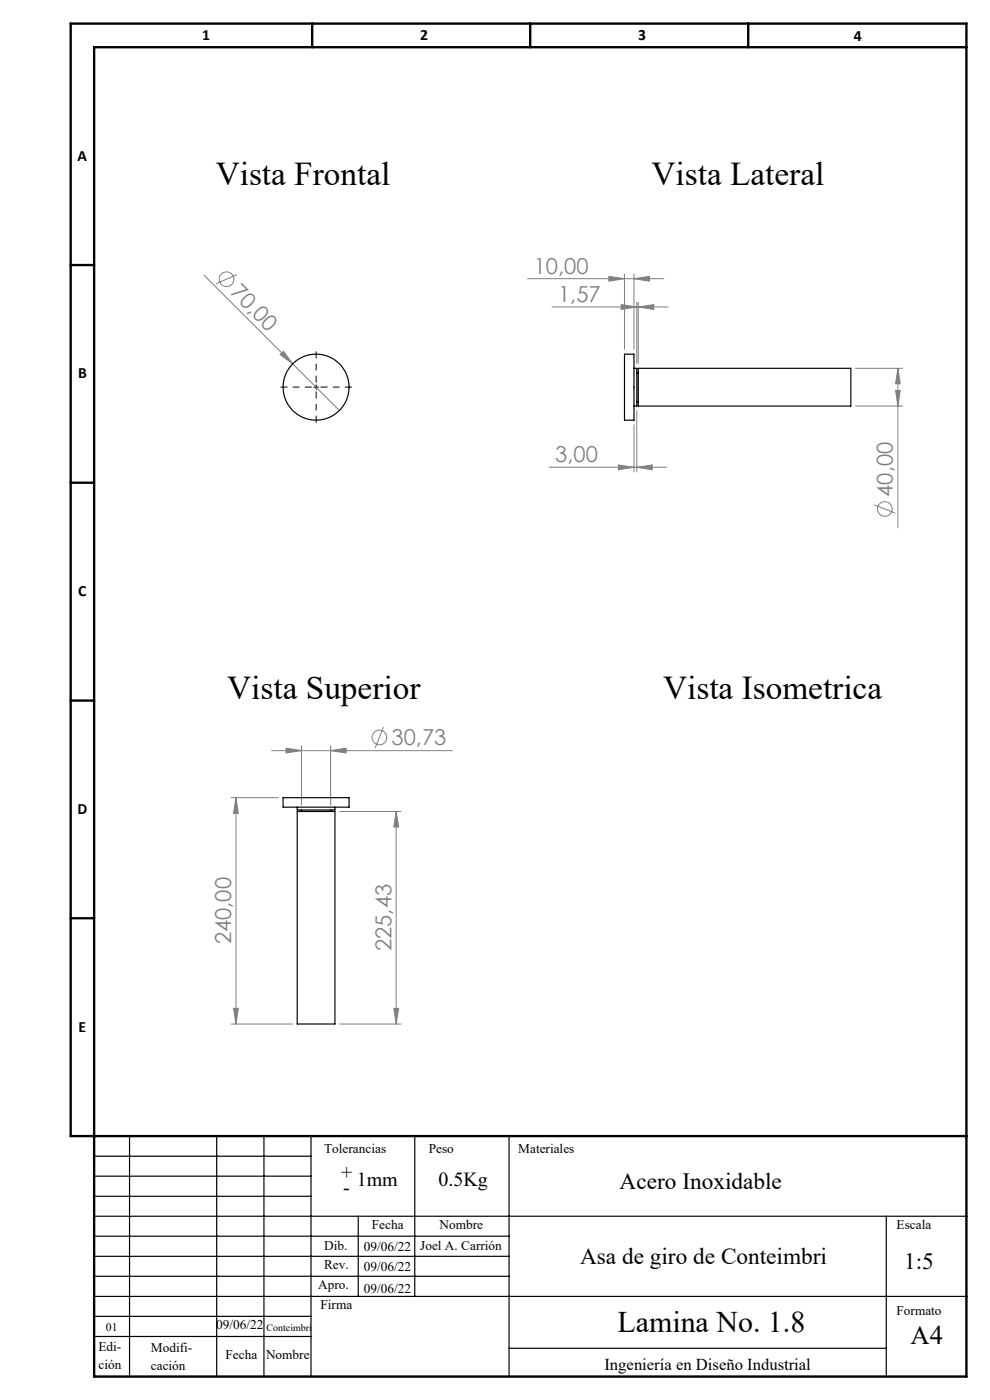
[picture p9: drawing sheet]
<svg xmlns="http://www.w3.org/2000/svg" width="210mm" height="297mm" viewBox="0 0 210 297" stroke-linecap="round" stroke-linejoin="round" font-family="sans-serif">
<g fill="none" stroke="#000" stroke-width=".25">
<path d="M20 258h185M20 245.3h46M20 249.5h46M20 253.8h46M27.5 241v51M46 241v51M56 241v51M66 241v51M76 258v17M88 241v34M108 241v51M188 258v34"/>
<path d="M20 275h185M20 262.3h88M20 270.8h88M20 266.5h88M20 279.3h46M20 283.5h46M108 286h80"/>
</g>
<path d="M66.2 5v5M112.5 5v5M158.7 5v5M205 10h-185v282h185v-287h-190v236h190M15 56.2h5M15 102.4h5M15 148.6h5M15 194.8h5" fill="none" stroke="#000" stroke-width=".5"/>
<g fill="none" stroke="#808080" stroke-width=".21">
<path d="M43.3 58.3l28.7 28.8M50.2 58.3l-4.3 1.9M111.9 59.1h28.9M129.2 58.6l3.3 .5-3.3 .6zM132.5 58.1v16M134.5 59.1l3.3-.5v1.1zM134.5 58.1v16M59.4 75.2l.7-.7 2 2.7zM117.1 65.1h24.6M131.8 64.6l3.3 .5-3.3 .5zM135.1 64.1v13M135.4 65.1l3.3-.5v1z"/>
<path d="M135.4 64.1v13M181.5 78.1h10M190.5 78.1l.5 3.3h-1zM190.5 78.1v33.9M116.5 99.1h24.9M131.2 98.6l3.3 .5-3.3 .6zM134.5 90.1v10M135.1 99.1l3.3-.5v1.1zM135.1 87.1v13M181.5 86.1h10M190 82.8h1l-.5 3.3zM185.5 107.1l4.4 1.8"/>
<path d="M57.6 159.2h38.4M60.7 158.7l3.3 .5-3.3 .5zM64 158.2v12.6M70.1 159.2l3.3-.5v1zM70.1 158.2v12.6M81.4 154.2l-1.8 4.5M49 169.2h10.1M50.1 169.2l.5 3.3h-1.1zM50.1 169.2v48M72 172.2h13.1M84 172.2v45M84 172.2l.6 3.2h-1.1z"/>
<path d="M49 217.2h13.1M49.5 213.9h1.1l-.5 3.3zM72 217.2h13.1M83.5 213.9h1.1l-.6 3.3z"/>
<circle cx="48.1" cy="59.2" r="1.55"/>
<circle cx="187.7" cy="108" r="1.56"/>
<circle cx="80.5" cy="156.5" r="1.55"/>
</g>
<path d="M66.1 82.1h-6.5M67.1 81.1v-6.5M67.1 83.1v6.5M68.1 82.1h6.5" fill="none" stroke="#000" stroke-width=".21" stroke-dasharray="15.2 1.3 1.3 1.3" stroke-dashoffset="13.9"/>
<path d="M66.5 82.1h1.1M67.1 81.6v1" fill="none" stroke="#000" stroke-width=".21"/>
<g fill="#808080">
<path d="M59.4 75.2l.7-.7 2 2.7z"/>
<path d="M129.2 58.6l3.3 .5-3.3 .6zM134.5 59.1l3.3-.5v1.1zM131.2 98.6l3.3 .5-3.3 .6zM135.1 99.1l3.3-.5v1.1zM131.8 64.6l3.3 .5-3.3 .5zM135.4 65.1l3.3-.5v1z"/>
<path d="M49.5 213.9h1.1l-.5 3.3zM50.1 169.2l.5 3.3h-1.1z"/>
<path d="M84 172.2l.6 3.2h-1.1zM83.5 213.9h1.1l-.6 3.3z"/>
<path d="M190.5 78.1l.5 3.3h-1zM190 82.8h1l-.5 3.3z"/>
<path d="M60.7 158.7l3.3 .5-3.3 .5zM70.1 159.2l3.3-.5v1z"/>
</g>
<g fill="none" stroke="#000" stroke-width=".25">
<path d="M132.5 75.1h2v14h-2zM134.5 78.1h.6v8h-.6M135.1 79.1h.3M135.4 78.1h45.1v8h-45.1zM135.1 85.2h.3M60 169.2h14v2h-14zM63 172.2h8v45h-8zM63 171.2v.6h8v-.6M64 171.8v.4M70.1 171.8v.4"/>
<circle cx="67" cy="82.1" r="7"/>
</g>
<g font-size="7.1">
<text x="45.8" y="39.2">Vista Frontal</text>
<text x="138.2" y="39.2">Vista Lateral</text>
<text x="48.2" y="148.3">Vista Superior</text>
<text x="140.7" y="148.3">Vista Isometrica</text>
</g>
<text font-size="6.3" x="131" y="282.5">Lamina No. 1.8</text>
<text font-size="5.6" x="193.1" y="285.1">A4</text>
<g font-size="4.9">
<text x="131.4" y="252.3">Acero Inoxidable</text>
<text x="123" y="268">Asa de giro de Conteimbri</text>
<text x="191.8" y="269.3">1:5</text>
</g>
<g font-size="4.7" fill="#808080">
<text x="113.2" y="58.1">10,00</text>
<text x="48.7" y="62.2" transform="rotate(45 48.7 62.2)">70,00</text>
<text x="118.4" y="64.1">1,57</text>
<text x="117.8" y="98.1">3,00</text>
<text x="189.4" y="105.4" transform="rotate(-90 189.4 105.4)">40,00</text>
<text x="83.1" y="158.1">30,73</text>
<text x="49.1" y="200.3" transform="rotate(-90 49.1 200.3)">240,00</text>
<text x="83.1" y="201.8" transform="rotate(-90 83.1 201.8)">225,43</text>
</g>
<g font-size="4.2">
<text x="72.4" y="250.2">+</text>
<text x="75.7" y="251.6">1mm</text>
<text x="93" y="251.6">0.5Kg</text>
<text x="72.8" y="253.3">-</text>
</g>
<text font-size="3.5" x="128.2" y="290.6">Ingeniería en Diseño Industrial</text>
<g font-size="3.3">
<text x="42.9" y="8.4">1</text>
<text x="89.1" y="8.4">2</text>
<text x="135.4" y="8.4">3</text>
<text x="181.1" y="8.7">4</text>
<text x="16.5" y="34.1">A</text>
<text x="16.5" y="80.3">B</text>
<text x="16.6" y="126.5">C</text>
<text x="16.4" y="172.7">D</text>
<text x="16.7" y="218.9">E</text>
</g>
<g font-size="2.8">
<text x="68.7" y="244.7">Tolerancias</text>
<text x="91" y="244.7">Peso</text>
<text x="109.9" y="244.7">Materiales</text>
<text x="78.9" y="260.8">Fecha</text>
<text x="93.3" y="260.8">Nombre</text>
<text x="190.2" y="260.8">Escala</text>
<text x="68.7" y="265.1">Dib.</text>
<text x="68.7" y="269.3">Rev.</text>
<text x="77.2" y="265.5">09/06/22</text>
<text x="77.2" y="269.6">09/06/22</text>
<text x="89.1" y="265.1">Joel A. Carrión</text>
<text x="67.5" y="273.4">Apro.</text>
<text x="77.2" y="274.3">09/06/22</text>
<text x="45.9" y="282">09/06/22</text>
<text x="68" y="277.7">Firma</text>
<text x="190.2" y="279.1">Formato</text>
<text x="20.9" y="286.7">Edi-</text>
<text x="32" y="286.8">Modifi-</text>
<text x="20.9" y="290.5">ción</text>
<text x="32" y="290.6">cación</text>
<text x="47.8" y="288.2">Fecha</text>
<text x="56.4" y="288.2">Nombre</text>
</g>
<text font-size="2.5" x="22.5" y="282.3">01</text>
<text font-size="2.1" x="56.5" y="282.3">Conteimbri</text>
</svg>
